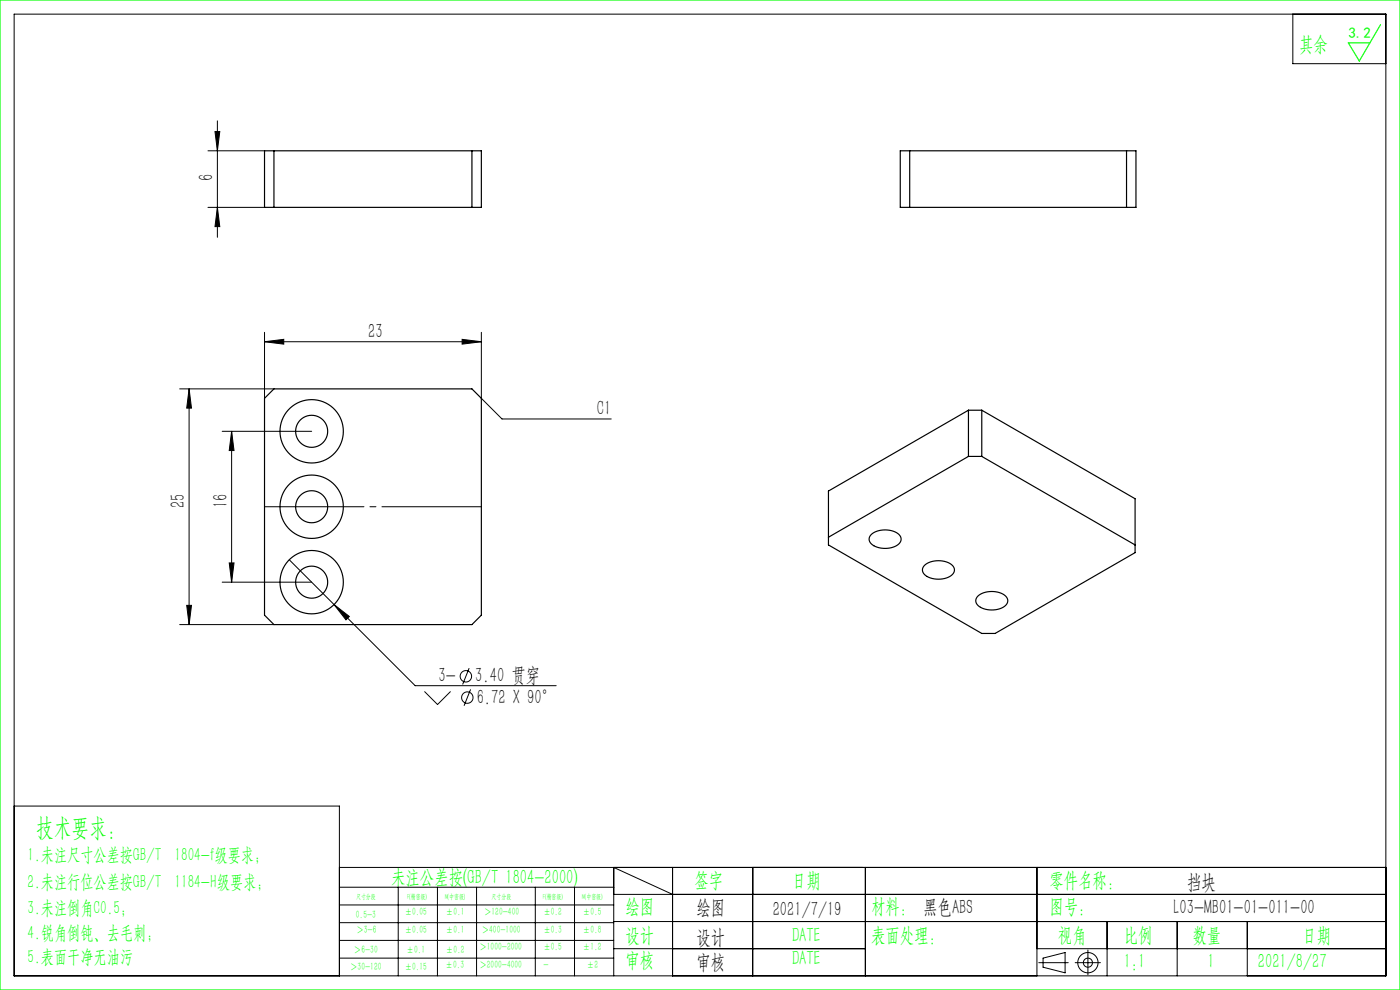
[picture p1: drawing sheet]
<svg xmlns="http://www.w3.org/2000/svg" width="297mm" height="210mm" viewBox="0 0 297 210" stroke-linecap="round" stroke-linejoin="round" font-family="sans-serif">
<g fill="none" stroke="#000" stroke-width=".21">
<path d="M3 3h291v204h-291zM274.3 3v10.5h19.7M44.1 32h12M45.6 27.9h1l-.5 4.1zM46.1 25.6v24.7M44.1 44h12M46.1 44l.5 4.1h-1zM56.1 72.5l4.1-.5v1zM56.1 70.5v14M56.1 72.5h46M98 72l4.1 .5-4.1 .5zM102.1 70.5v14l4.4 4.4h23.2"/>
<path d="M38.1 82.5h20M40.1 82.5l.5 4.1h-1zM40.1 82.5v50M47.1 91.5h19M49.1 91.5v32M49.1 91.5l.5 4.1h-1zM48.6 119.4h1l-.5 4.1zM61.4 118.7l9.5 9.5M38.1 132.5h20M39.6 128.4h1l-.5 4.1zM47.1 123.5h19M70.9 128.2l3.2 2.6-.7 .7z"/>
<path d="M70.9 128.2l17.2 17.3h29.9M90 146.7l2.8 2.7 2.8-2.7M99.5 141.7l-1.4 3.5M99.8 146.2l-1.4 3.5M3 171h69v36M72 184h222M72 188.2h58.2M72 192h58.2M72 195.7h58.2M72 199.5h58.2M84.5 188.2v18.8M92.8 188.2v18.8"/>
<path d="M101.1 188.2v18.8M113.6 188.2v18.8M121.9 188.2v18.8M130.2 189.7h163.8M130.2 195.5h163.8M142.7 189.7l-12.5-5.7v23M142.7 184v23M159.7 184v23M183.6 184v23M220 184v23M234.9 195.5v11.5M249.7 195.5v11.5"/>
<path d="M264.6 195.5v11.5M72 203.2h58.2M130.2 201.2h53.4M220 201.2h74M220.4 204.2h6.2M221.3 203.2l4.7-1.1v4.3l-4.7-1.2zM228.1 204.2h5.3M230.8 201.5v5.3"/>
<circle cx="98.8" cy="143.5" r="1.21"/>
<circle cx="99.1" cy="148" r="1.21"/>
<circle cx="230.8" cy="204.2" r="2.15"/>
<circle cx="230.8" cy="204.2" r=".96"/>
</g>
<path d="M102.1 107.5h-46" fill="none" stroke="#000" stroke-width=".21" stroke-dasharray="30.5 1.3 1.3 1.3" stroke-dashoffset="9.4"/>
<path d="M0 0h297v210h-297zM292.9 5.2l-4.5 7.7-2.4-3.8h4.6" fill="none" stroke="#0f0" stroke-width=".25"/>
<g fill="#000">
<path d="M45.6 27.9h1l-.5 4.1zM46.1 44l.5 4.1h-1zM40.1 82.5l.5 4.1h-1zM39.6 128.4h1l-.5 4.1zM49.1 91.5l.5 4.1h-1zM48.6 119.4h1l-.5 4.1z"/>
<path d="M56.1 72.5l4.1-.5v1zM98 72l4.1 .5-4.1 .5zM70.9 128.2l2.5 3.3 .7-.7z"/>
</g>
<g fill="none" stroke="#000" stroke-width=".25">
<path d="M56.1 32h46v12h-46zM58.1 32v12M100.1 32v12M191 32h50v12h-50zM193 32v12M239 32v12M56.1 84.5l2-2h42l2 2v46l-2 2h-42l-2-2zM205.4 96.8h2.9M205.4 87l-29.7 17.2v11.4l32.6 18.8h2.8l29.7-17.2v-11.4l-32.5-18.8M205.4 96.8l-29.7 17.2M205.4 87v9.8M205.4 87h2.9"/>
<path d="M208.3 96.8l32.5 18.8M208.3 87v9.8M184.8 113.4a4.8 4.8 0 0 1 6.1 .2 1.54 1.54 0 0 1-1.1 2.3 4.8 4.8 0 0 1-5.2-.8l-.2-.5v-.5zM196.1 119.9a4.8 4.8 0 0 1 6.1 .2 1.54 1.54 0 0 1-1 2.4 4.8 4.8 0 0 1-5.3-.8l-.2-.5v-.6zM207.5 126.4a4.8 4.8 0 0 1 6 .3 1.54 1.54 0 0 1-1 2.3 4.8 4.8 0 0 1-5.2-.8l-.3-.8 .1-.5z"/>
<circle cx="66.1" cy="91.5" r="3.4"/>
<circle cx="66.1" cy="91.5" r="6.7"/>
<circle cx="66.1" cy="107.5" r="3.4"/>
<circle cx="66.1" cy="107.5" r="6.7"/>
<circle cx="66.1" cy="123.5" r="6.7"/>
<circle cx="66.1" cy="123.5" r="3.4"/>
</g>
<text font-size="5.4" fill="#0f0" x="7.7" y="177.2">技术要求：</text>
<g font-size="4.4" fill="#0f0">
<text x="275.6" y="10.8">其余</text>
<text x="83" y="187.5">未注公差按(GB/T 1804-2000)</text>
<text x="147.3" y="188">签字</text>
<text x="168" y="188">日期</text>
<text x="222.6" y="188">零件名称：</text>
<text x="132.7" y="193.6">绘图</text>
<text x="184.8" y="193.6">材料： 黑色ABS</text>
<text x="222.6" y="193.6">图号：</text>
<text x="132.7" y="199.8">设计</text>
<text x="168" y="199.8">DATE</text>
<text x="184.8" y="199.8">表面处理：</text>
<text x="224.4" y="199.8">视角</text>
<text x="238.4" y="199.8">比例</text>
<text x="253" y="199.8">数量</text>
<text x="276.3" y="199.8">日期</text>
<text x="132.7" y="205.1">审核</text>
<text x="168" y="204.6">DATE</text>
<text x="238.4" y="205.3">1:1</text>
<text x="256.2" y="205.3">1</text>
<text x="266.9" y="205.3">2021/8/27</text>
</g>
<g font-size="4.4">
<text x="45.2" y="38.4" transform="rotate(-90 45.2 38.4)">6</text>
<text x="78.1" y="71.6">23</text>
<text x="126.6" y="88">C1</text>
<text x="39.2" y="107.8" transform="rotate(-90 39.2 107.8)">25</text>
<text x="48.3" y="107.8" transform="rotate(-90 48.3 107.8)">16</text>
<text x="93" y="144.8">3-</text>
<text x="100.8" y="144.8">3.40 贯穿</text>
<text x="101.1" y="149.3">6.72 X 90°</text>
<text x="251.8" y="188.6">挡块</text>
<text x="147.8" y="194">绘图</text>
<text x="163.9" y="194.3">2021/7/19</text>
<text x="249" y="194">L03-MB01-01-011-00</text>
<text x="147.8" y="200.2">设计</text>
<text x="147.8" y="205.5">审核</text>
</g>
<g font-size="4" fill="#0f0">
<text x="5.9" y="182.6">1.未注尺寸公差按GB/T 1804-f级要求；</text>
<text x="5.9" y="188.4">2.未注行位公差按GB/T 1184-H级要求；</text>
<text x="5.9" y="193.9">3.未注倒角C0.5；</text>
<text x="5.9" y="199.2">4.锐角倒钝、去毛刺；</text>
<text x="5.9" y="204.2">5.表面干净无油污</text>
</g>
<text font-size="3.2" fill="#0f0" x="286.1" y="8">3.2</text>
<g font-size="2.3" fill="#0f0">
<text x="75.5" y="194.7">0.5-3</text>
<text x="75.6" y="198">＞3-6</text>
<text x="85.9" y="194.2">±0.05</text>
<text x="85.9" y="198">±0.05</text>
<text x="94.6" y="194.2">±0.1</text>
<text x="94.6" y="198">±0.1</text>
<text x="102.2" y="198">＞400-1000</text>
<text x="102.7" y="194.2">＞120-400</text>
<text x="115.3" y="194.2">±0.2</text>
<text x="115.3" y="198">±0.3</text>
<text x="123.7" y="194.2">±0.5</text>
<text x="123.7" y="198">±0.8</text>
<text x="75.1" y="202.2">＞6-30</text>
<text x="86.3" y="202.2">±0.1</text>
<text x="94.6" y="202.2">±0.2</text>
<text x="101.7" y="201.6">＞1000-2000</text>
<text x="115.3" y="201.6">±0.5</text>
<text x="123.7" y="201.6">±1.2</text>
<text x="74.3" y="205.8">＞30-120</text>
<text x="85.9" y="205.8">±0.15</text>
<text x="94.5" y="205.4">±0.3</text>
<text x="101.7" y="205.4">＞2000-4000</text>
<text x="115.3" y="205.4">-</text>
<text x="124.5" y="205.4">±2</text>
</g>
<g font-size="1.5" fill="#0f0">
<text x="75.5" y="190.6">尺寸分段</text>
<text x="86.4" y="190.6">F(精密级)</text>
<text x="94.4" y="190.6">M(中密级)</text>
<text x="104.3" y="190.6">尺寸分段</text>
<text x="115.2" y="190.6">F(精密级)</text>
<text x="123.5" y="190.6">M(中密级)</text>
</g>
</svg>
